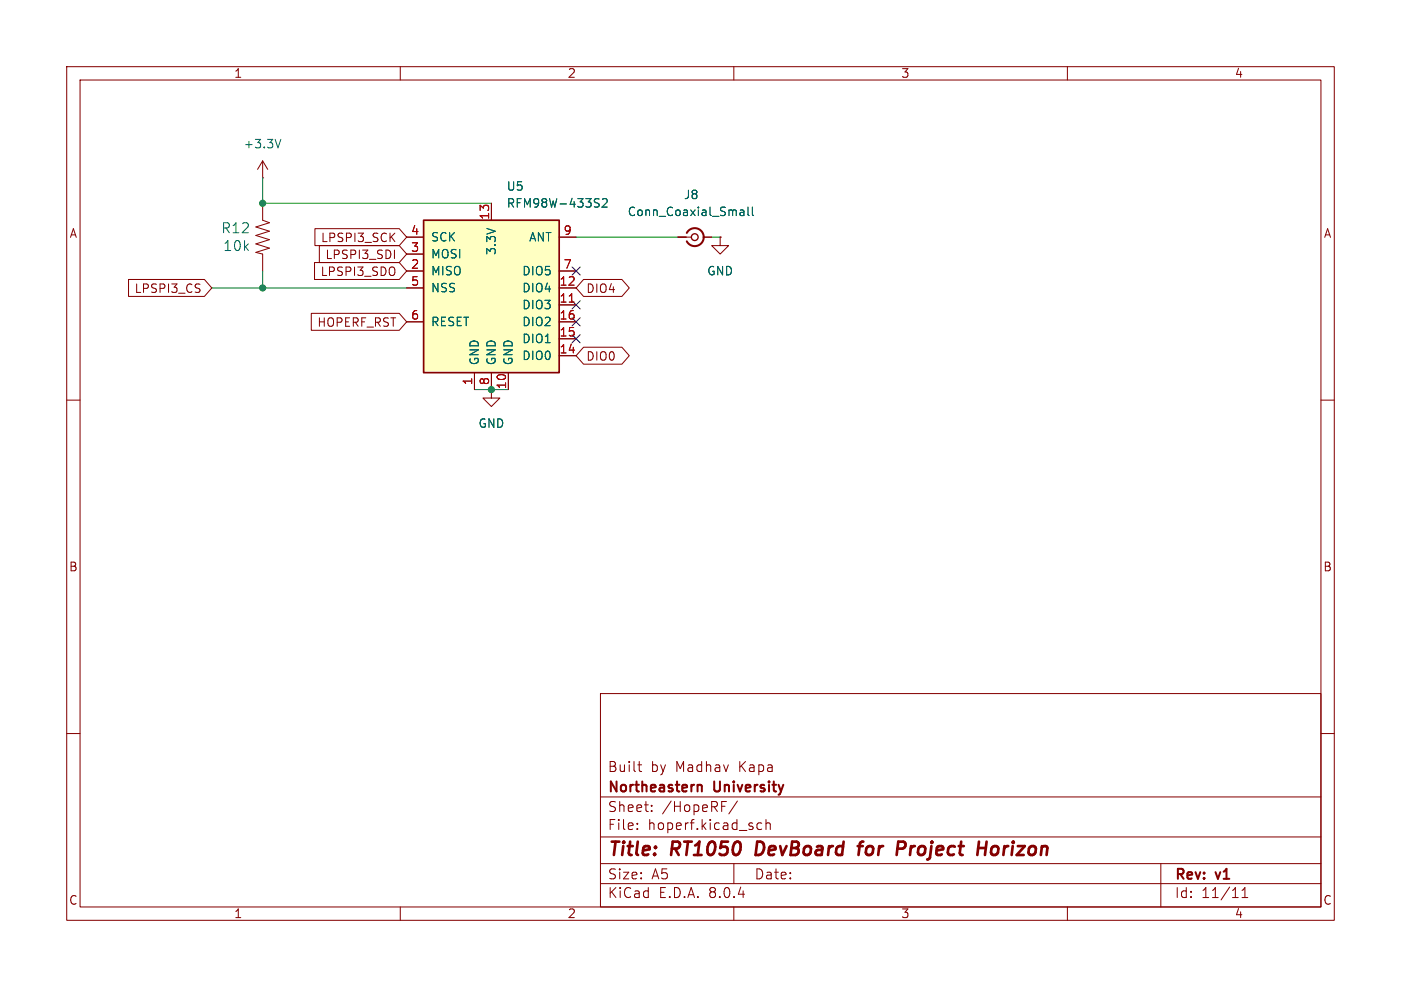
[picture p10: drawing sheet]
<svg xmlns="http://www.w3.org/2000/svg" width="210mm" height="148mm" viewBox="0 0 210 148" stroke-linecap="round" stroke-linejoin="round" font-family="sans-serif">
<g fill="none" stroke="#840000" stroke-width=".15">
<path d="M10 10h190v128h-190zM12 12h186v124h-186zM60 10v2M110 10v2M160 10v2M39.4 26.7h.1M39.4 24.1l-.8 1.3M39.4 24.1v2.6M39.4 30.5v2.5l1 .4-2 .6 2 .7-2 .6 2 .6-2 .7 2 .6-2 .6 1 .3v2.5M39.4 24.1l.7 1.3M101.6 35.6h2M105.4 35.6h1.3"/>
<path d="M107.9 35.6v1.2h1.3l-1.3 1.3-1.2-1.3h1.2M107.9 35.6h.1M10 60h2M198 60h2M10 110h2M90 104h108v32h-108zM90 119.5h108M95.6 114.7h.6M95.8 114.2v1.3l.1 .1 .3 .1M198 110h2M60 136v2M90 132.5h108"/>
<path d="M90 129.5h108M90 125.5h108M95.5 124.2v.2M95.5 123.5v.1M97.7 121.5v.2M97.7 120.8v.1M110 136v2M110 129.5v3M110.5 120.1l-1.3 1.9M113.5 124.1l.3 .3 .4-.1M114.2 123.5l-.4-.1-.3 .3M114.8 123.5a.37 .37 0 0 1 .7 .1v.8"/>
<path d="M114.8 122.9v1.5M160 136v2M174 129.5v6.5M186.2 134.6h.8M186.2 133.5l.4-.4v1.5"/>
</g>
<path d="M113.5 126.2l-.2 2h.4M128.6 126.9h.7M129.4 126.2l-.4 .1-.1 .2-.2 1.7M134.7 126.2h.7l.2 .1a.58 .58 0 0 1-.3 1M146.6 127.2h1.2M147.9 126.2l-.3 2M149 126.9l-.4 .4-.1 .5 .2 .3 .5 .1" fill="none" stroke="#840000" stroke-width=".4"/>
<path d="M102.9 34.9a1.35 1.35 0 0 1 2.1-.4 1.35 1.35 0 0 1 0 2.1 1.35 1.35 0 0 1-2.1-.4M104.6 117.8a.37 .37 0 0 1 .6 .1v.8" fill="none" stroke="#840000" stroke-width=".3"/>
<circle cx="104.1" cy="35.6" r=".51" fill="none" stroke="#840000" stroke-width=".2"/>
<path d="M42.1 20.9l-.4 1.3M111 31.5h.5v.8M111 32.3h.5M111.5 31.8l-.5 .1M112.1 31.1v1l.2 .2M112.8 31.1v1l.2 .2" fill="none" stroke="#006464" stroke-width=".15"/>
<path d="M63.5 33h20.3v22.9h-20.3z" fill="#ffffc2"/>
<path d="M63.5 33h20.3v22.9h-20.3z" fill="none" stroke="#840000" stroke-width=".25"/>
<g fill="none" stroke="#840000" stroke-width=".15">
<path d="M47.1 39.4h12.7l1.2 1.2-1.2 1.3h-12.7zM47.2 34.3h12.6l1.2 1.3-1.2 1.2h-12.6zM47.9 36.8h11.9l1.2 1.3-1.2 1.3h-11.9zM59.1 37.5v1.3M61 38.1h2.5M61 35.6h2.5M73.7 30.5v2.5M83.8 35.6h2.6M101.6 35.6h1.3M105.4 35.6h1.3M107.9 35.6h.1M19.3 41.9h11.3l1.1 1.3-1.1 1.3h-11.3z"/>
<path d="M46.7 47h13.1l1.2 1.3-1.2 1.2h-13.1zM61 43.2h2.5M61 48.3h2.5M61 40.6h2.5M71.1 55.9v2.5M73.7 58.4v1.3h1.2l-1.2 1.3-1.3-1.3h1.3M73.7 58.4h.1M73.7 55.9v2.5M76.2 55.9v2.5M83.8 45.7h2.6M83.8 43.2h2.6M83.8 53.3h2.6"/>
<path d="M83.8 50.8h2.6M83.8 48.3h2.6M83.8 40.6h2.6M87.5 52.1h5.7l1.1 1.2-1.1 1.3h-5.7l-1.1-1.3zM87.5 41.9h5.7l1.1 1.3-1.1 1.3h-5.7l-1.1-1.3z"/>
</g>
<path d="M85.3 45.3h.8" fill="none" stroke="#a90000" stroke-width=".15"/>
<path d="M89.3 30.4l.4 .1 .1 .3-.2 .3h-.3M89.3 29.8l.5 .1M90.3 29.9l.5-.1 .2 .1v.3l-.8 .9h.8M111 31.5h.5v.8M111 32.3h.5M111.5 31.8l-.5 .1M112.1 31.1v1l.2 .2M112.8 31.1v1l.2 .2" fill="none" stroke="#006464" stroke-width=".15"/>
<path d="M39.4 26.7v3.8h34.3M86.4 35.6h15.2M106.7 35.6h1.2M31.7 43.2h29.3M39.4 40.6v2.6M71.1 58.4h5.1" fill="none" stroke="#009600" stroke-width=".15"/>
<path d="M85.8 45.1l1.2 1.2M85.8 47.7l1.2 1.2M85.8 50.2l1.2 1.2M85.8 40l1.2 1.2M87 45.1l-1.2 1.2M87 47.7l-1.2 1.2M87 50.2l-1.2 1.2M87 40l-1.2 1.2" fill="none" stroke="#000084" stroke-width=".15"/>
<g fill="#009600" stroke="#009600" stroke-width=".15">
<circle cx="39.4" cy="30.5" r=".46"/>
<circle cx="39.4" cy="43.2" r=".46"/>
<circle cx="73.7" cy="58.4" r=".46"/>
</g>
<g font-size="2.8" fill="#840000">
<text x="91" y="128.9">Title:</text>
<text x="100.7" y="128.9">RT1050</text>
<text x="114.1" y="128.9">DevBoard</text>
<text x="130.4" y="128.9">for</text>
<text x="136.9" y="128.9">Project</text>
<text x="149.8" y="128.9">Horizon</text>
</g>
<g font-size="2.1" fill="#006464">
<text x="33.1" y="35.2">R12</text>
<text x="33.4" y="37.9">10k</text>
</g>
<g font-size="2.1" fill="#840000">
<text x="91" y="119.2">Northeastern</text>
<text x="91" y="116">Built</text>
<text x="97.5" y="116">by</text>
<text x="101.3" y="116">Madhav</text>
<text x="107.1" y="119.2">University</text>
<text x="110.9" y="116">Kapa</text>
<text x="91" y="124.7">File:</text>
<text x="91" y="122">Sheet:</text>
<text x="97.1" y="124.7">hoperf.kicad_sch</text>
<text x="99.2" y="122">/HopeRF/</text>
<text x="91" y="134.9">KiCad</text>
<text x="91" y="132.1">Size:</text>
<text x="97.7" y="132.1">A5</text>
<text x="98.7" y="134.9">E.D.A.</text>
<text x="106.3" y="134.9">8.0.4</text>
<text x="113" y="132.1">Date:</text>
<text x="176" y="132.3">Rev:</text>
<text x="176" y="134.9">Id:</text>
<text x="180.1" y="134.9">11/11</text>
<text x="182.4" y="132.3">v1</text>
</g>
<g font-size="1.8" fill="#840000">
<text x="35" y="11.9">1</text>
<text x="85" y="11.9">2</text>
<text x="135" y="11.9">3</text>
<text x="185" y="11.9">4</text>
<text x="10.3" y="35.9">A</text>
<text x="198.4" y="35.9">A</text>
<text x="48" y="41.6">LPSPI3_SDO</text>
<text x="48" y="36.5">LPSPI3_SCK</text>
<text x="48.7" y="39.1">LPSPI3_SDI</text>
<text x="20.1" y="44.1">LPSPI3_CS</text>
<text x="87.8" y="44.1">DIO4</text>
<text x="47.5" y="49.2">HOPERF_RST</text>
<text x="87.8" y="54.3">DIO0</text>
<text x="10.3" y="85.9">B</text>
<text x="198.3" y="85.9">B</text>
<text x="10.3" y="135.9">C</text>
<text x="35" y="137.9">1</text>
<text x="85" y="137.9">2</text>
<text x="135" y="137.9">3</text>
<text x="185" y="137.9">4</text>
<text x="198.3" y="135.9">C</text>
</g>
<g font-size="1.8" fill="#006464">
<text x="36.4" y="22.5">+3.3V</text>
<text x="75.9" y="28.8">U5</text>
<text x="75.9" y="31.3">RFM98W-433S2</text>
<text x="94" y="32.6">Conn_Coaxial_Small</text>
<text x="102.4" y="30.1">J8</text>
<text x="64.5" y="41.5">MISO</text>
<text x="64.5" y="39">MOSI</text>
<text x="64.5" y="36.4">SCK</text>
<text x="74.5" y="38.4" transform="rotate(-90 74.5 38.4)">3.3V</text>
<text x="78.2" y="41.5">DIO5</text>
<text x="79.2" y="36.4">ANT</text>
<text x="105.9" y="41.5">GND</text>
<text x="64.5" y="44">NSS</text>
<text x="78.2" y="46.6">DIO3</text>
<text x="78.2" y="44">DIO4</text>
<text x="64.5" y="49.1">RESET</text>
<text x="78.2" y="51.7">DIO1</text>
<text x="78.2" y="49.1">DIO2</text>
<text x="72" y="54.9" transform="rotate(-90 72 54.9)">GND</text>
<text x="74.5" y="54.9" transform="rotate(-90 74.5 54.9)">GND</text>
<text x="77.1" y="54.9" transform="rotate(-90 77.1 54.9)">GND</text>
<text x="78.2" y="54.2">DIO0</text>
<text x="71.6" y="64.4">GND</text>
</g>
<g font-size="1.8" fill="#a90000">
<text x="61.5" y="35.3">4</text>
<text x="73.4" y="33.1" transform="rotate(-90 73.4 33.1)">13</text>
<text x="84.4" y="35.3">9</text>
<text x="61.5" y="40.4">2</text>
<text x="61.5" y="37.8">3</text>
<text x="84.4" y="40.4">7</text>
<text x="61.5" y="42.9">5</text>
<text x="83.8" y="45.5">11</text>
<text x="83.8" y="42.9">12</text>
<text x="61.5" y="48">6</text>
<text x="83.8" y="53.1">14</text>
<text x="83.8" y="50.5">15</text>
<text x="83.8" y="48">16</text>
<text x="70.9" y="57.9" transform="rotate(-90 70.9 57.9)">1</text>
<text x="73.4" y="57.9" transform="rotate(-90 73.4 57.9)">8</text>
<text x="75.9" y="58.5" transform="rotate(-90 75.9 58.5)">10</text>
</g>
</svg>
